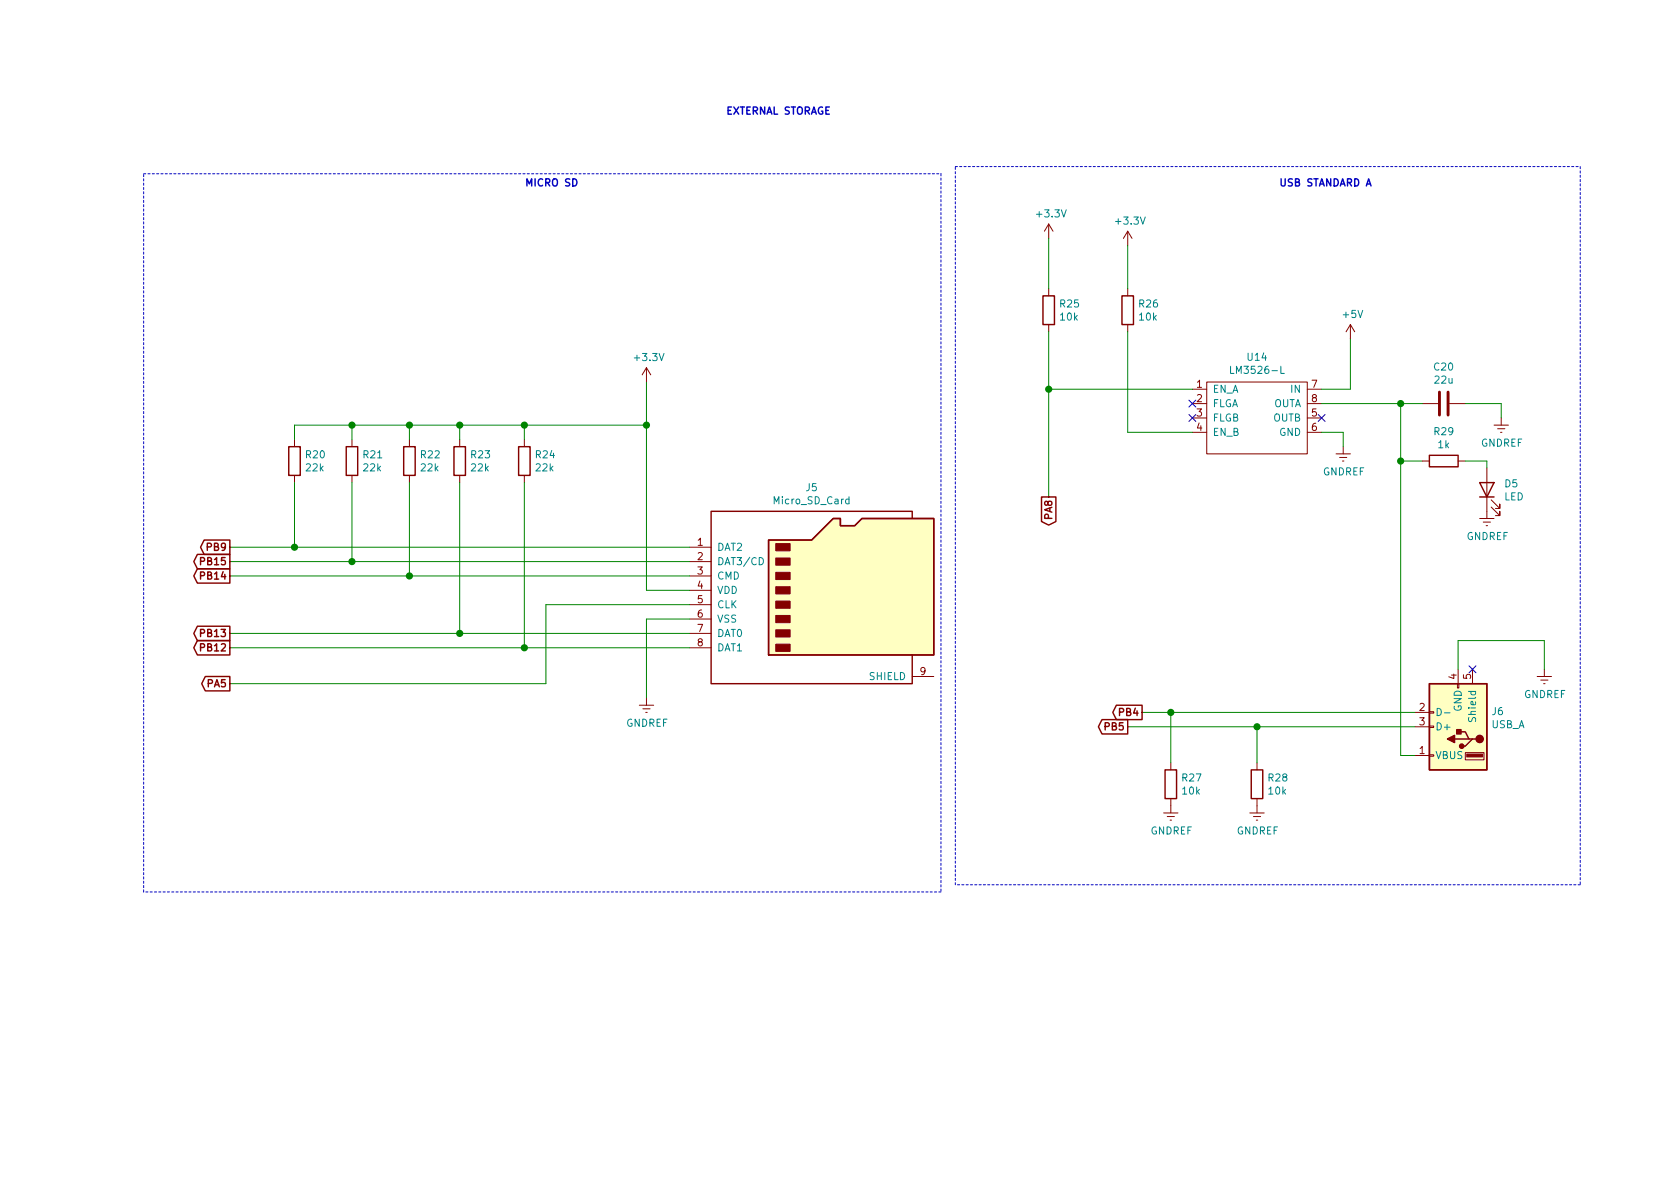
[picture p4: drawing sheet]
<svg xmlns="http://www.w3.org/2000/svg" width="297mm" height="210mm" viewBox="0 0 297 210" stroke-linecap="round" stroke-linejoin="round" font-family="sans-serif">
<g fill="none" stroke="#840000" stroke-width=".18">
<path d="M185.4 39.6l-.7 1.3M185.4 39.6v2.6M185.4 39.6l.8 1.3M185.4 51v1.3M185.4 57.4v1.3M199.4 40.9l-.8 1.3M199.4 40.9v2.5M199.4 51v1.3M199.4 57.4v1.3M199.4 40.9l.8 1.3M238.8 57.4l-.8 1.3M238.8 57.4v2.5"/>
<path d="M238.8 57.4l.7 1.3M52.1 77.7v1.3M62.2 77.7v1.3M72.4 77.7v1.3M81.3 77.7v1.3M92.7 77.7v1.3M114.3 65l-.8 1.3M114.3 65v2.6M114.3 65l.8 1.3M210.8 71.4h2.6M210.8 76.4h2.6M210.8 68.8h2.6"/>
<path d="M210.8 73.9h2.6M213.4 67.6h17.7v12.7h-17.7zM231.1 71.4h2.6M231.1 76.4h2.6M231.1 68.8h2.6M231.1 73.9h2.6M237.5 79v1.3M251.5 71.4h2.8M256.3 71.4h2.8M264.2 75.2h2.5M264.8 75.8h1.3M265.3 76.4h.3"/>
<path d="M265.4 73.9v1.3M52.1 84.1v1.2M62.2 84.1v1.2M72.4 84.1v1.2M81.3 84.1v1.2M92.7 84.1v1.2M121.9 96.8h3.8M121.9 99.3h3.8M236.2 80.3h2.6M236.9 80.9h1.2M237.4 81.5h.2M251.5 81.5h1.2"/>
<path d="M257.8 81.5h1.3M261.6 91.7h2.6M262.3 92.3h1.2M262.8 93h.2M262.9 82.8v8.9M263.7 89.7l1.5 1.5v-.8v.8h-.8M263.7 88.4l1.5 1.5v-.8v.8h-.8M121.9 101.8h3.8M121.9 104.4h3.8M121.9 106.9h3.8M121.9 109.5h3.8M121.9 112h3.8"/>
<path d="M121.9 114.5h3.8M161.3 119.6h3.8M257.8 118.4v2.5M260.3 118.4v2.5M271.8 119.6h2.5M273 118.4v1.2M113 124.7h2.6M113.7 125.3h1.2M114.2 126h.2M114.3 123.4v1.3M207 134.9v1.2M222.2 134.9v1.2"/>
<path d="M250.2 133.6h2.5M250.2 126h2.5M250.2 128.5h2.5M252.7 125.9h.8v.2h-.8zM252.7 128.4h.8v.2h-.8zM252.7 133.5h.8v.2h-.8zM257.7 120.9h.2v.8h-.2zM259.1 133.1h3.3v1.3h-3.3zM272.4 120.3h1.3M272.9 120.9h.3M205.7 143.8h2.6M206.4 144.4h1.2"/>
<path d="M206.9 145h.2M207 141.2v2.6M221 143.8h2.5M221.6 144.4h1.3M222.1 145h.3M222.2 141.2v2.6"/>
</g>
<path d="M254.5 69.3v4.1M256 69.3v4.1" fill="none" stroke="#840000" stroke-width=".51"/>
<g fill="none" stroke="#840000" stroke-width=".25">
<path d="M184.4 52.3h2v5.1h-2zM198.4 52.3h2v5.1h-2zM51.1 79h2v5.1h-2zM61.2 79h2v5.1h-2zM71.4 79h2v5.1h-2zM80.3 79h2v5.1h-2zM91.7 79h2v5.1h-2zM34.9 98h5.7v2.6h-5.7l-.6-1.3zM36.1 95.5h4.5v2.5h-4.5l-.6-1.2zM135.9 95.5h7.6l3.8-3.8h1.3v1.3h2.5l1.3-1.3h12.7v24.1h-29.2zM161.3 91.7v-1.3h-35.6v30.5h35.6v-5.1M184.1 87.9h2.6v4.3l-1.3 .7-1.3-.7z"/>
<path d="M252.7 80.5h5.1v2h-5.1zM261.6 85.3h2.6l-1.3 2.6zM261.6 87.9h2.6M34.9 113.3h5.7v2.5h-5.7l-.6-1.3zM34.9 110.7h5.7v2.6h-5.7l-.6-1.3zM34.9 100.6h5.7v2.5h-5.7l-.6-1.3zM36.3 119.6h4.3v2.6h-4.3l-.6-1.3zM194.8 127.2h4.6v2.6h-4.6l-.6-1.3zM197.4 124.7h4.5v2.5h-4.5l-.7-1.2zM206 136.1h2v5.1h-2zM221.2 136.1h2.1v5.1h-2.1zM252.7 120.9h10.2v15.2h-10.2z"/>
<path d="M257.2 130.7h2.5M257.8 129.4h1.3l.6 1.3h.6M261 130.7h-.7l-1.2 1.2h-.7"/>
</g>
<g fill="#ffffc2" stroke="#ffffc2" stroke-width=".18">
<path d="M252.7 120.9h10.2v15.2h-10.2z"/>
<path d="M135.9 95.5h7.6l3.8-3.8h1.3v1.3h2.5l1.3-1.3h12.7v24.1h-29.2z"/>
</g>
<g fill="#840000" stroke="#840000" stroke-width=".25">
<path d="M257.6 129h.7v.8h-.7z"/>
<path d="M255.9 130.7l1.3-.7v1.3z"/>
<circle cx="261.6" cy="130.7" r=".63"/>
<circle cx="258.4" cy="131.9" r=".38"/>
</g>
<g fill="#840000" stroke="#840000" stroke-width=".18">
<path d="M259.3 133.3h2.8v.6h-2.8z"/>
<path d="M137.2 113.9h2.5v1.3h-2.5z"/>
<path d="M137.2 111.4h2.5v1.2h-2.5z"/>
<path d="M137.2 108.8h2.5v1.3h-2.5z"/>
<path d="M137.2 106.3h2.5v1.3h-2.5z"/>
<path d="M137.2 103.8h2.5v1.2h-2.5z"/>
<path d="M137.2 101.2h2.5v1.3h-2.5z"/>
<path d="M137.2 98.7h2.5v1.2h-2.5z"/>
<path d="M137.2 96.1h2.5v1.3h-2.5z"/>
</g>
<path d="M217.6 64.8v1.2h.6M226.5 64.8v1.2h.6M134.2 98.6a.64 .64 0 0 1 .8 .6 .64 .64 0 0 1-.8 .7zM150.1 88.3h-.3l-.3 .2 .1 .5h.5M150.1 87.8v1.3M254.1 125.3a.64 .64 0 0 1 .7 .6 .64 .64 0 0 1-.7 .6zM255.4 126.1h1" fill="none" stroke="#008484" stroke-width=".18"/>
<path d="M25.4 30.7h141M166.4 30.7v127M168.9 29.5h110.5M279.4 29.5v127M25.4 157.7v-127M166.4 157.7h-141M168.9 156.5v-127M279.4 156.5h-110.5" fill="none" stroke="#0000c2" stroke-width=".18" stroke-dasharray=".4 .4"/>
<g fill="none" stroke="#008400" stroke-width=".18">
<path d="M185.4 42.2v8.8M185.4 58.7v29.2M199.4 58.7v17.7h11.4M199.4 43.4v7.6M238.8 59.9v8.9h-5.1M62.2 75.2v2.5M72.4 75.2v2.5M81.3 75.2v2.5M92.7 75.2v2.5M114.3 75.2h-62.2v2.5M114.3 67.6v36.8h7.6M185.4 68.8h25.4"/>
<path d="M233.7 76.4h3.8v2.6M233.7 71.4h17.8M247.6 71.4v62.2h2.6M259.1 71.4h6.3v2.5M40.6 96.8h81.3M40.6 99.3h81.3M52.1 85.3v11.5M62.2 85.3v14M72.4 85.3v16.5M81.3 85.3v26.7M92.7 85.3v29.2M247.6 81.5h3.9"/>
<path d="M259.1 81.5h3.8v1.3M40.6 112h81.3M40.6 114.5h81.3M40.6 101.8h81.3M121.9 109.5h-7.6v13.9M121.9 106.9h-25.4v14h-55.9M257.8 118.4v-5.1h15.2v5.1M199.4 128.5h50.8M201.9 126h48.3M207 126v8.9M222.2 128.5v6.4"/>
</g>
<g fill="#008400" stroke="#008400" stroke-width=".25">
<circle cx="247.7" cy="71.4" r=".51"/>
<circle cx="81.3" cy="112" r=".51"/>
<circle cx="185.4" cy="68.8" r=".51"/>
<circle cx="247.7" cy="81.5" r=".51"/>
<circle cx="207" cy="126" r=".51"/>
<circle cx="222.3" cy="128.5" r=".51"/>
<circle cx="62.2" cy="75.2" r=".51"/>
<circle cx="72.4" cy="75.2" r=".51"/>
<circle cx="81.3" cy="75.2" r=".51"/>
<circle cx="92.7" cy="75.2" r=".51"/>
<circle cx="114.3" cy="75.2" r=".51"/>
<circle cx="52.1" cy="96.8" r=".51"/>
<circle cx="92.7" cy="114.5" r=".51"/>
<circle cx="62.2" cy="99.3" r=".51"/>
<circle cx="72.4" cy="101.8" r=".51"/>
</g>
<path d="M210.2 73.3l1.2 1.2M210.2 70.8l1.2 1.2M211.4 73.3l-1.2 1.2M211.4 70.8l-1.2 1.2M233.1 73.3l1.2 1.2M234.3 73.3l-1.2 1.2M259.7 117.7l1.3 1.3M261 117.7l-1.3 1.3" fill="none" stroke="#000084" stroke-width=".18"/>
<g font-size="1.8" fill="#0000c2">
<text x="128.3" y="20.3">EXTERNAL STORAGE</text>
<text x="92.7" y="33">MICRO SD</text>
<text x="226.1" y="33">USB STANDARD A</text>
</g>
<g font-size="1.8" fill="#008484">
<text x="183.5" y="38.4">+3.3V</text>
<text x="197.4" y="39.7">+3.3V</text>
<text x="187.5" y="54.4">R25</text>
<text x="187.5" y="56.7">10k</text>
<text x="201.4" y="54.4">R26</text>
<text x="201.5" y="56.7">10k</text>
<text x="237.5" y="56.2">+5V</text>
<text x="112.3" y="63.8">+3.3V</text>
<text x="220.6" y="63.8">U14</text>
<text x="253.6" y="65.5">C20</text>
<text x="214.4" y="69.5">EN_A</text>
<text x="218.2" y="66.1">LM3526-L</text>
<text x="228.3" y="69.5">IN</text>
<text x="253.7" y="67.8">22u</text>
<text x="214.4" y="72">FLGA</text>
<text x="214.4" y="74.5">FLGB</text>
<text x="214.4" y="77.1">EN_B</text>
<text x="225.1" y="74.5">OUTB</text>
<text x="225.1" y="72">OUTA</text>
<text x="226.2" y="77.1">GND</text>
<text x="253.6" y="77">R29</text>
<text x="54.1" y="81">R20</text>
<text x="54.2" y="83.4">22k</text>
<text x="64.3" y="81">R21</text>
<text x="64.3" y="83.4">22k</text>
<text x="74.4" y="81">R22</text>
<text x="74.5" y="83.4">22k</text>
<text x="83.3" y="81">R23</text>
<text x="83.4" y="83.4">22k</text>
<text x="94.8" y="81">R24</text>
<text x="94.8" y="83.4">22k</text>
<text x="254.3" y="79.3">1k</text>
<text x="261.8" y="79">GNDREF</text>
<text x="136.9" y="89.2">Micro_SD_Card</text>
<text x="142.5" y="86.9">J5</text>
<text x="233.9" y="84.1">GNDREF</text>
<text x="265.9" y="88.5">LED</text>
<text x="266.1" y="86.2">D5</text>
<text x="259.3" y="95.5">GNDREF</text>
<text x="126.7" y="97.4">DAT2</text>
<text x="126.7" y="99.9">DAT3/CD</text>
<text x="126.7" y="102.5">CMD</text>
<text x="126.7" y="105">VDD</text>
<text x="126.7" y="107.6">CLK</text>
<text x="126.7" y="110.1">VSS</text>
<text x="126.7" y="112.6">DAT0</text>
<text x="126.7" y="115.2">DAT1</text>
<text x="153.8" y="120.3">SHIELD</text>
<text x="258.4" y="125.9" transform="rotate(-90 258.4 125.9)">GND</text>
<text x="269.4" y="123.4">GNDREF</text>
<text x="110.7" y="128.5">GNDREF</text>
<text x="253.7" y="129.2">D+</text>
<text x="261" y="127.2" transform="rotate(-90 261 127.2)">Shield</text>
<text x="263.7" y="128.8">USB_A</text>
<text x="263.9" y="126.5">J6</text>
<text x="253.7" y="134.2">VBUS</text>
<text x="209.1" y="138.2">R27</text>
<text x="209.1" y="140.5">10k</text>
<text x="224.3" y="138.2">R28</text>
<text x="224.4" y="140.5">10k</text>
<text x="203.4" y="147.6">GNDREF</text>
<text x="218.6" y="147.6">GNDREF</text>
</g>
<g font-size="1.8" fill="#840000">
<text x="211.6" y="68.6">1</text>
<text x="211.6" y="71.1">2</text>
<text x="231.9" y="68.6">7</text>
<text x="231.9" y="71.1">8</text>
<text x="211.6" y="73.7">3</text>
<text x="211.6" y="76.2">4</text>
<text x="231.9" y="73.7">5</text>
<text x="231.9" y="76.2">6</text>
<text x="186.1" y="91.7" transform="rotate(-90 186.1 91.7)">PA8</text>
<text x="35.9" y="99.9">PB15</text>
<text x="36.9" y="97.4">PB9</text>
<text x="123.3" y="96.5">1</text>
<text x="123.3" y="99.1">2</text>
<text x="123.3" y="101.6">3</text>
<text x="35.9" y="102.5">PB14</text>
<text x="123.3" y="104.1">4</text>
<text x="123.3" y="106.7">5</text>
<text x="35.9" y="112.6">PB13</text>
<text x="123.3" y="109.2">6</text>
<text x="123.3" y="111.8">7</text>
<text x="35.9" y="115.2">PB12</text>
<text x="123.3" y="114.3">8</text>
<text x="162.7" y="119.4">9</text>
<text x="36.9" y="121.5">PA5</text>
<text x="251" y="125.7">2</text>
<text x="257.6" y="120.1" transform="rotate(-90 257.6 120.1)">4</text>
<text x="260.1" y="120.1" transform="rotate(-90 260.1 120.1)">5</text>
<text x="195.6" y="129.2">PB5</text>
<text x="198.1" y="126.6">PB4</text>
<text x="251" y="128.3">3</text>
<text x="251" y="133.3">1</text>
</g>
</svg>
